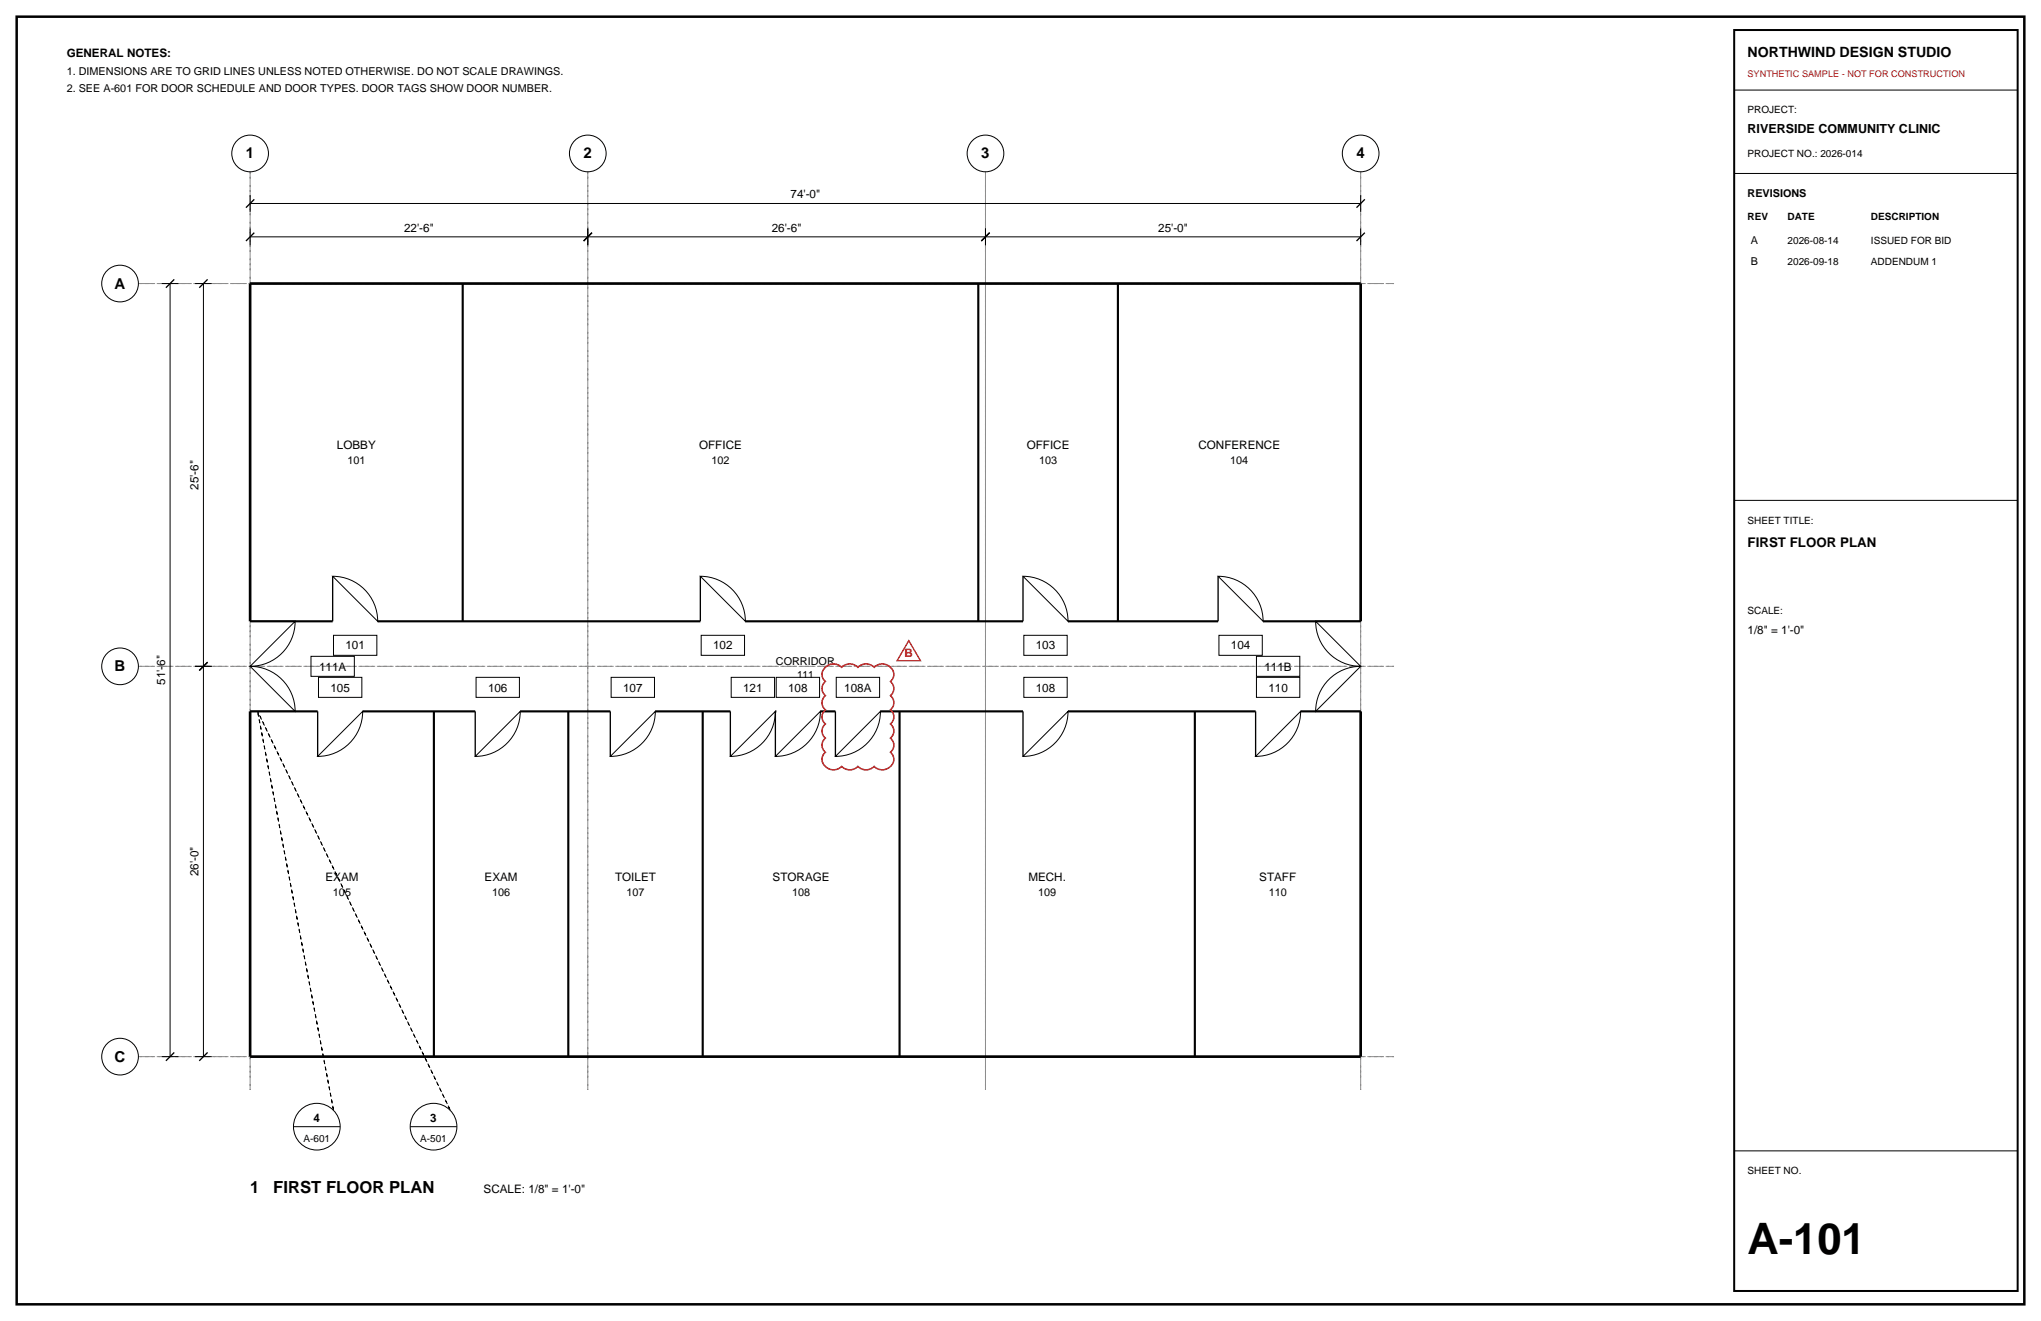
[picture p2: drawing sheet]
<svg xmlns="http://www.w3.org/2000/svg" width="432mm" height="279mm" viewBox="0 0 432 279" stroke-linecap="round" stroke-linejoin="round" font-family="sans-serif">
<path d="M3.5 3.5h424.8v272.4h-424.8z" fill="none" stroke="#000" stroke-width=".53"/>
<path d="M52.9 36.3v194.2zM124.4 36.3v194.2zM208.5 36.3v194.2zM287.9 36.3v194.2zM29.3 60h265.6zM29.3 140.9h265.6zM29.3 223.5h265.6z" fill="none" stroke="#8c8c8c" stroke-width=".21" stroke-dasharray="2.1 .7 .4 .7" stroke-linecap="butt"/>
<g fill="none" stroke="#000" stroke-width=".21">
<path d="M366.9 19.1h60zM366.9 36.7h60zM34.2 60h3.5zM36 60v163.5zM41.3 60h3.5zM43 60v80.9zM52.9 50.1h71.5zM52.9 48.3v3.6zM52.9 43h235zM52.9 41.3v3.5zM124.4 48.3v3.6zM124.4 50.1h84.1z"/>
<path d="M208.5 48.3v3.6zM208.5 50.1h79.4zM287.9 48.3v3.6zM287.9 41.3v3.5zM366.9 105.8h60zM62.4 131.4a9.5 9.5 0 0 1-9.5 9.5zM65.8 138.8h9.2v4.3h-9.2zM70.4 121.9a9.5 9.5 0 0 1 9.5 9.5zM70.6 134.4h9.1v4.2h-9.1zM148.2 121.9a9.5 9.5 0 0 1 9.5 9.5zM148.3 134.4h9.2v4.2h-9.2zM216.4 121.9a9.5 9.5 0 0 1 9.6 9.5z"/>
<path d="M216.6 134.4h9.2v4.2h-9.2zM257.7 121.9a9.5 9.5 0 0 1 9.5 9.5zM257.9 134.4h9.2v4.2h-9.2zM265.8 138.8h9.2v4.3h-9.2zM278.3 131.4l9.6 9.5a9.5 9.5 0 0 1-9.6-9.5zM41.3 140.9h3.5zM43 140.9v82.6zM52.9 140.9a9.5 9.5 0 0 1 9.5 9.6zM67.4 143.3h9.2v4.2h-9.2zM76.7 150.5a9.5 9.5 0 0 1-9.5 9.5zM100.7 143.3h9.2v4.2h-9.2zM110.1 150.5a9.5 9.5 0 0 1-9.6 9.5z"/>
<path d="M129.3 143.3h9.2v4.2h-9.2zM138.6 150.5a9.5 9.5 0 0 1-9.5 9.5zM154.7 143.3h9.2v4.2h-9.2zM164 150.5a9.5 9.5 0 0 1-9.5 9.5zM164.2 143.3h9.2v4.2h-9.2zM173.6 150.5a9.5 9.5 0 0 1-9.6 9.5zM176.9 143.3h9.2v4.2h-9.2zM186.3 150.5a9.5 9.5 0 0 1-9.6 9.5zM216.6 143.3h9.2v4.2h-9.2zM226 150.5a9.5 9.5 0 0 1-9.6 9.5zM265.8 143.3h9.2v4.2h-9.2zM275.2 150.5a9.5 9.5 0 0 1-9.6 9.5z"/>
<path d="M280.7 144.1a9.5 9.5 0 0 1 7.2-3.2l-9.6 9.6a9.5 9.5 0 0 1 2.4-6.4zM34.2 223.5h3.5zM41.3 223.5h3.5zM62.1 238.3h9.9zM86.8 238.3h9.9zM366.9 243.4h60z"/>
<circle cx="52.9" cy="32.5" r="3.9"/>
<circle cx="124.4" cy="32.5" r="3.9"/>
<circle cx="208.5" cy="32.5" r="3.9"/>
<circle cx="287.9" cy="32.5" r="3.9"/>
<circle cx="25.4" cy="60" r="3.9"/>
<circle cx="25.4" cy="140.9" r="3.9"/>
<circle cx="25.4" cy="223.5" r="3.9"/>
<circle cx="67" cy="238.3" r="4.9"/>
<circle cx="91.7" cy="238.3" r="4.9"/>
</g>
<g fill="none" stroke="#000" stroke-width=".28">
<path d="M52 51l1.8-1.8zM52 43.9l1.8-1.7zM123.5 51l1.7-1.8zM207.6 51l1.8-1.8zM287 51l1.7-1.8zM288.7 42.2l-1.7 1.7zM35.1 60.9l1.8-1.8zM42.2 60.9l1.7-1.8zM52.9 131.4h9.5zM70.4 121.9v9.5zM148.2 121.9v9.5zM216.4 121.9v9.5z"/>
<path d="M257.7 121.9v9.5zM278.3 131.4h9.6zM42.2 141.8l1.7-1.7zM52.9 150.5h9.5zM67.2 150.5v9.5zM100.5 150.5v9.5zM129.1 150.5v9.5zM154.5 150.5v9.5zM164 150.5v9.5zM176.7 150.5v9.5zM216.4 150.5v9.5zM265.6 150.5v9.5z"/>
<path d="M278.3 150.5h9.6zM35.1 224.4l1.8-1.8zM42.2 224.4l1.7-1.8z"/>
</g>
<path d="M52.9 60h235zM52.9 60v71.4zM287.9 60v71.4zM52.9 150.5v73zM287.9 150.5v73zM52.9 223.5h235z" fill="none" stroke="#000" stroke-width=".56"/>
<g fill="none" stroke="#000" stroke-width=".45">
<path d="M97.9 60v71.4zM207 60v71.4zM236.5 60v71.4zM52.9 131.4h17.5zM79.9 131.4h68.3zM157.7 131.4h58.7zM226 131.4h31.7zM267.2 131.4h20.7zM52.9 150.5h14.3zM76.7 150.5h23.8zM91.8 150.5v73zM110.1 150.5h19z"/>
<path d="M120.2 150.5v73zM138.6 150.5h15.9zM148.7 150.5v73zM173.6 150.5h3.1zM186.3 150.5h30.1zM190.3 150.5v73zM226 150.5h39.6zM252.8 150.5v73zM275.2 150.5h12.7z"/>
</g>
<path d="M54.5 150.5l16.1 84.3zM54.5 150.5l40.7 84.3z" fill="none" stroke="#000" stroke-width=".21" stroke-dasharray=".7 .7" stroke-linecap="butt"/>
<path d="M366.9 6.4h60v266.6h-60z" fill="none" stroke="#000" stroke-width=".42"/>
<path d="M174.6 141.1a2.41 2.41 0 0 1 3.5 0 2.41 2.41 0 0 1 3.4 0 2.41 2.41 0 0 1 3.4 0 2.39 2.39 0 0 1 2.8-.4 2.39 2.39 0 0 1 1.3 2.5l-.6 .9a1.91 1.91 0 0 1 0 3 1.91 1.91 0 0 1 0 3 1.91 1.91 0 0 1 0 3 1.91 1.91 0 0 1 0 3 1.91 1.91 0 0 1 0 3 2.23 2.23 0 0 1 .2 2.8 2.23 2.23 0 0 1-2.7 .8l-1-.6a2.41 2.41 0 0 1-3.4 0 2.41 2.41 0 0 1-3.4 0 2.39 2.39 0 0 1-2.8 .5 2.39 2.39 0 0 1-1.3-2.5l.6-1a1.91 1.91 0 0 1 0-3 1.91 1.91 0 0 1 0-3 1.91 1.91 0 0 1 0-3 1.91 1.91 0 0 1 0-3 1.91 1.91 0 0 1 0-3 1.91 1.91 0 0 1 0-3z" fill="none" stroke="#d90d0d" stroke-width=".32"/>
<path d="M192.3 135.5l2.4 4.2h-4.9z" fill="none" stroke="#d90d0d" stroke-width=".28"/>
<text font-size="9.2" x="369.7" y="265.3">A-101</text>
<g font-size="3.5">
<text x="52.9" y="252.4">1</text>
<text x="57.8" y="252.4">FIRST FLOOR PLAN</text>
</g>
<g font-size="3.2">
<text x="52" y="33.5">1</text>
<text x="123.5" y="33.5">2</text>
<text x="207.6" y="33.5">3</text>
<text x="287" y="33.5">4</text>
<text x="24.3" y="61">A</text>
<text x="24.3" y="142">B</text>
<text x="24.3" y="224.5">C</text>
</g>
<text font-size="3" x="369.7" y="12">NORTHWIND DESIGN STUDIO</text>
<text font-size="2.8" x="369.7" y="115.7">FIRST FLOOR PLAN</text>
<text font-size="2.6" x="369.7" y="28.2">RIVERSIDE COMMUNITY CLINIC</text>
<g font-size="2.5">
<text x="14.1" y="12">GENERAL NOTES:</text>
<text x="167.2" y="42">74'-0&quot;</text>
<text x="85.5" y="49">22'-6&quot;</text>
<text x="163.3" y="49">26'-6&quot;</text>
<text x="245" y="49">25'-0&quot;</text>
<text x="71.3" y="95">LOBBY</text>
<text x="147.9" y="95">OFFICE</text>
<text x="217.2" y="95">OFFICE</text>
<text x="253.5" y="95">CONFERENCE</text>
<text x="42" y="103.6" transform="rotate(-90 42 103.6)">25'-6&quot;</text>
<text x="73.1" y="137.4">101</text>
<text x="150.9" y="137.4">102</text>
<text x="219.1" y="137.4">103</text>
<text x="260.4" y="137.4">104</text>
<text x="369.7" y="134.1">1/8&quot; = 1'-0&quot;</text>
<text x="67.5" y="141.8">111A</text>
<text x="267.5" y="141.8">111B</text>
<text x="34.9" y="144.9" transform="rotate(-90 34.9 144.9)">51'-6&quot;</text>
<text x="69.9" y="146.3">105</text>
<text x="103.2" y="146.3">106</text>
<text x="131.8" y="146.3">107</text>
<text x="157.2" y="146.3">121</text>
<text x="166.7" y="146.3">108</text>
<text x="178.6" y="146.3">108A</text>
<text x="219.1" y="146.3">108</text>
<text x="268.3" y="146.3">110</text>
<text x="42" y="185.4" transform="rotate(-90 42 185.4)">26'-0&quot;</text>
<text x="68.9" y="186.3">EXAM</text>
<text x="102.5" y="186.3">EXAM</text>
<text x="130.1" y="186.3">TOILET</text>
<text x="163.5" y="186.3">STORAGE</text>
<text x="217.6" y="186.3">MECH.</text>
<text x="266.4" y="186.3">STAFF</text>
<text x="66.3" y="237.2">4</text>
<text x="91" y="237.2">3</text>
<text x="102.3" y="252.4">SCALE: 1/8&quot; = 1'-0&quot;</text>
</g>
<text font-size="2.5" fill="#d90d0d" x="191.4" y="139">B</text>
<g font-size="2.3">
<text x="14.1" y="15.9">1. DIMENSIONS ARE TO GRID LINES UNLESS NOTED OTHERWISE. DO NOT SCALE DRAWINGS.</text>
<text x="14.1" y="19.4">2. SEE A-601 FOR DOOR SCHEDULE AND DOOR TYPES. DOOR TAGS SHOW DOOR NUMBER.</text>
<text x="369.7" y="41.6">REVISIONS</text>
<text x="370.4" y="51.5">A</text>
<text x="370.4" y="56.1">B</text>
<text x="73.5" y="98.2">101</text>
<text x="150.5" y="98.2">102</text>
<text x="219.8" y="98.2">103</text>
<text x="260.3" y="98.2">104</text>
<text x="164.1" y="140.6">CORRIDOR</text>
<text x="70.4" y="189.4">105</text>
<text x="104.1" y="189.4">106</text>
<text x="132.5" y="189.4">107</text>
<text x="167.6" y="189.4">108</text>
<text x="219.6" y="189.4">109</text>
<text x="268.4" y="189.4">110</text>
</g>
<g font-size="2.1">
<text x="369.7" y="24">PROJECT:</text>
<text x="369.7" y="33.2">PROJECT NO.: 2026-014</text>
<text x="369.7" y="46.6">REV</text>
<text x="378.2" y="46.6">DATE</text>
<text x="395.8" y="46.6">DESCRIPTION</text>
<text x="378.2" y="51.5">2026-08-14</text>
<text x="395.8" y="51.5">ISSUED FOR BID</text>
<text x="378.2" y="56.1">2026-09-18</text>
<text x="395.8" y="56.1">ADDENDUM 1</text>
<text x="369.7" y="110.8">SHEET TITLE:</text>
<text x="369.7" y="129.8">SCALE:</text>
<text x="168.6" y="143.4">111</text>
<text x="64.2" y="241.5">A-601</text>
<text x="88.9" y="241.5">A-501</text>
<text x="369.7" y="248.4">SHEET NO.</text>
</g>
<text font-size="1.9" fill="#d90d0d" x="369.7" y="16.2">SYNTHETIC SAMPLE - NOT FOR CONSTRUCTION</text>
</svg>
